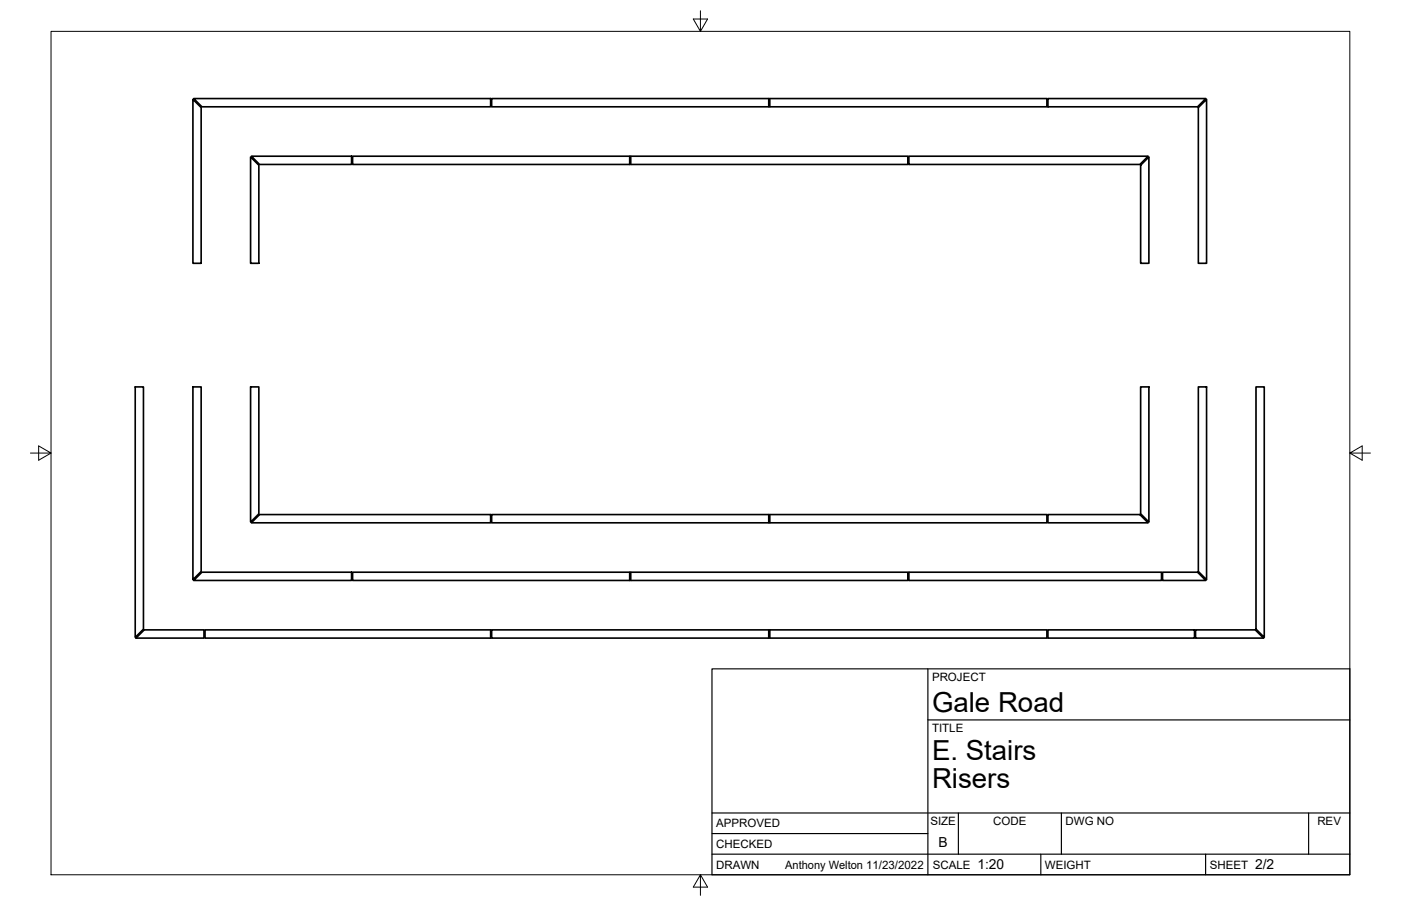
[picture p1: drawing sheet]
<svg xmlns="http://www.w3.org/2000/svg" width="432mm" height="279mm" viewBox="0 0 432 279" stroke-linecap="round" stroke-linejoin="round" font-family="sans-serif">
<!-- layer: Visible -->
<g fill="none" stroke="#000" stroke-width=".51">
<path d="M59.5 30.6l2.5 2.6v48h-2.5zM59.7 30.4h91.5v2.5h-89zM151.5 30.4h85.4v2.5h-85.4zM237.3 30.4h85.4v2.5h-85.4zM323 30.4h48.6l-2.5 2.5h-46.1zM371.9 30.6v50.6h-2.6v-48zM77.2 48.4l2.6 2.5v30.3h-2.6zM77.5 48.2h30.9v2.5h-28.4zM108.7 48.2h85.4v2.5h-85.4zM194.4 48.2h85.4v2.5h-85.4zM280.1 48.2h73.8l-2.6 2.5h-71.2zM354.1 48.4v32.8h-2.5v-30.3z"/>
<path d="M41.7 119.3h2.5v74.7l-2.5 2.6zM59.5 119.3h2.5v56.9l-2.5 2.6zM77.2 119.3h2.6v39.2l-2.6 2.5zM351.6 119.3h2.5v41.7l-2.5-2.5zM369.3 119.3h2.6v59.5l-2.6-2.6zM387.1 119.3h2.6v77.3l-2.6-2.6zM151.5 158.7h85.4v2.5h-85.4zM237.3 158.7h85.4v2.5h-85.4zM323 158.7h28.3l2.6 2.5h-30.9zM59.7 179l2.5-2.5h46.2v2.5zM77.5 161.2l2.5-2.5h71.2v2.5zM108.7 176.5h85.4v2.5h-85.4z"/>
<path d="M194.4 176.5h85.4v2.5h-85.4zM280.1 176.5h77.9v2.5h-77.9zM358.3 176.5h10.8l2.5 2.5h-13.3zM44.4 194.2h18.5v2.6h-21zM63.2 194.2h88v2.6h-88zM151.5 194.2h85.4v2.6h-85.4zM237.3 194.2h85.4v2.6h-85.4zM323 194.2h45.2v2.6h-45.2zM368.5 194.2h18.4l2.5 2.6h-20.9z"/>
</g>
<!-- layer: Border -->
<path d="M15.7 9.7h400.3v260.1h-400.3zM215.9 3.3v6.4l-2.2-3.8h4.4l-2.2 3.8M9.4 139.7h6.3l-3.8-2.2v4.4l3.8-2.2M416 139.7l3.8 2.2v-4.4l-3.8 2.2h6.4M215.9 269.8l2.2 3.8h-4.4l2.2-3.8v6.3" fill="none" stroke="#000" stroke-width=".31"/>
<!-- layer: Titleblock -->
<path d="M219.4 206.3h196.6v63.5h-196.6zM286 206.3v63.5M286 222h130M219.4 257.1h66.6M219.4 250.7h196.6M295.4 250.7v12.7M327.1 250.7v12.7M403.3 250.7v12.7M219.4 263.4h196.6M320.8 263.4v6.4M371.6 263.4v6.4" fill="none" stroke="#000" stroke-width=".36"/>
<g font-size="8.5">
<text x="287.3" y="219.5">Gale Road</text>
<text x="287.3" y="234.5">E. Stairs</text>
<text x="287.3" y="243.1">Risers</text>
</g>
<g font-size="4.3">
<text x="289.3" y="261.2">B</text>
<text x="301.2" y="268.1">1:20</text>
<text x="386.8" y="268.1">2/2</text>
</g>
<g font-size="3.5">
<text x="287.3" y="210.1">PROJECT</text>
<text x="287.3" y="225.8">TITLE</text>
<text x="220.7" y="255.2">APPROVED</text>
<text x="286.7" y="254.5">SIZE</text>
<text x="306.1" y="254.5">CODE</text>
<text x="328.4" y="254.5">DWG NO</text>
<text x="406" y="254.5">REV</text>
<text x="220.7" y="261.5">CHECKED</text>
<text x="220.7" y="267.9">DRAWN</text>
<text x="242" y="267.9">Anthony Welton 11/23/2022</text>
<text x="287.5" y="267.9">SCALE</text>
<text x="322.1" y="267.9">WEIGHT</text>
<text x="372.9" y="267.9">SHEET</text>
</g>
</svg>
